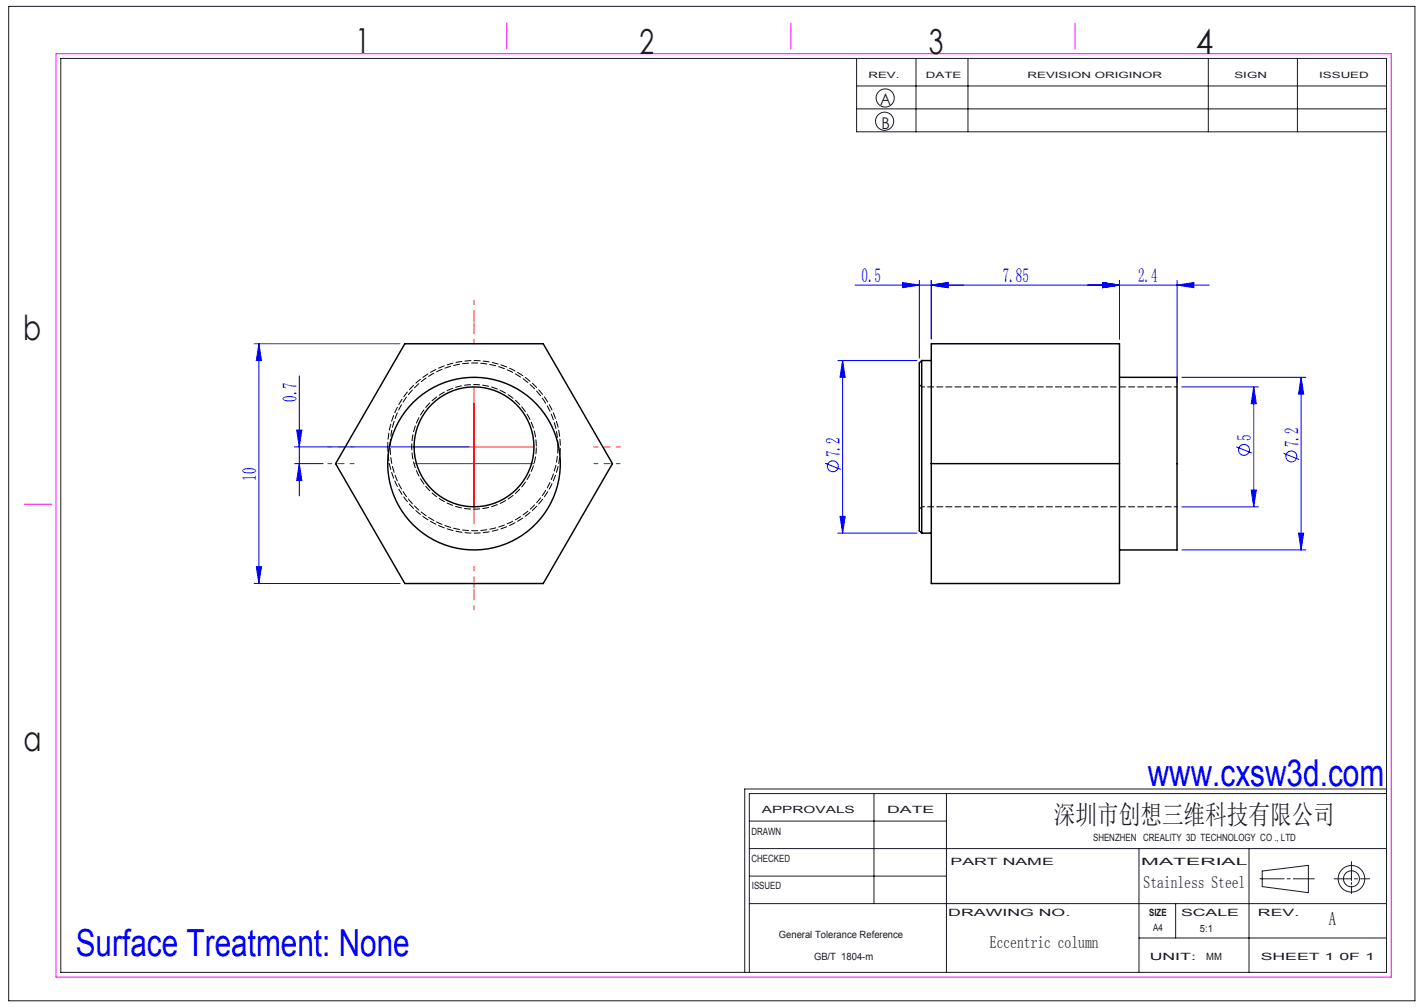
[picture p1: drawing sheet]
<svg xmlns="http://www.w3.org/2000/svg" width="297mm" height="210mm" viewBox="0 0 297 210" stroke-linecap="round" stroke-linejoin="round" font-family="sans-serif">
<g fill="none" stroke="#191924" stroke-width=".21">
<path d="M1.8 1.3h293.3v207.4h-293.3zM12.7 12.2h276.5v190.6h-276.5zM178.7 12.2v15.3h110.5M178.7 17.9h110.5M191.1 12.2v15.3M201.9 12.2v15.3M252 12.2v15.3M270.6 12.2v15.3M178.7 22.7h110.5M156.3 177h132.9M156.3 171.2h41.1M182.3 165.5v22.9"/>
<path d="M197.4 165.5v37.3M237.6 177v25.8M260.5 177v25.8M281.9 179.7v4M289.2 165.5h-132.9v37.3M289.2 164.5h-133.9v38.3M156.3 188.4h132.9M156.3 182.7h41.1M237.6 195.6h51.6M245.2 188.4v7.2M262.8 183.3h5M263.3 181.6l9.6-1.1v5.7l-9.6-1.3z"/>
<path d="M268.5 183.3h.6M269.7 183.3h4.4M278.3 183.3h3.6M281.9 184v.4M281.9 184.8v1.5M282.5 183.3h.6M283.8 183.3h1.9"/>
<circle cx="184.5" cy="25.3" r="1.89"/>
<circle cx="184.6" cy="20.4" r="1.89"/>
<circle cx="281.9" cy="183.3" r="1.67"/>
<circle cx="281.9" cy="183.3" r="2.77"/>
</g>
<path d="M11.7 11.2h278.5v192.6h-278.5zM105.7 4.8v5.4M165 4.8v5.4M224.2 4.8v5.4M5.1 105.1h5.7" fill="none" stroke="#f0f" stroke-width=".21"/>
<g fill="none" stroke="#00f" stroke-width=".21">
<path d="M188.2 58.9l3.5 .6-3.5 .5zM191.7 58.5v16.2M194.2 59.5l3.5-.6v1.1zM194.2 58.5v12.2M230 58.9l3.5 .6-3.5 .5zM233.5 58.5v12.2M245.5 59.5l3.5-.6v1.1zM245.5 58.5v21.2M252.2 59.5h-73.9M53 71.7h30.4M54 71.7l.5 3.5h-1zM54 71.7v50"/>
<path d="M62.4 78.4v25M174.7 75.2h16.5M175.7 75.2v36M175.7 75.2l.6 3.5h-1.1zM246.5 78.7h25.9M271.4 78.7l.5 3.5h-1.1zM271.4 78.7v36M61.4 93.2h36.5M61.4 96.7h6M61.9 89.7h1.1l-.6 3.5zM62.4 96.7l.6 3.5h-1.1zM172.1 96.6l3.2 1.3"/>
<path d="M246.5 80.7h16M257.8 93.2l3.3 1.3M261.5 80.7v25M261.5 80.7l.5 3.5h-1zM267.7 94.5l3.3 1.3M53.5 118.2h1l-.5 3.5zM174.7 111.2h16.5M175.2 107.7h1.1l-.6 3.5zM246.5 105.7h16M246.5 114.7h25.9M261 102.2h1l-.5 3.5zM270.8 111.2h1.1l-.5 3.5z"/>
<path d="M53 121.7h30.4"/>
<circle cx="173.7" cy="97.2" r="1.14"/>
<circle cx="259.5" cy="93.8" r="1.14"/>
<circle cx="269.3" cy="95.2" r="1.14"/>
</g>
<path d="M98.9 71.7v-5.5M98.9 68.2v-5.5M73.9 96.7h-5.5M73.9 93.2h-5.5M123.9 96.7h5.5M123.9 93.2h5.5M98.9 118.2v5.5M98.9 121.7v5.5" fill="none" stroke="#f00" stroke-width=".21" stroke-dasharray="30.5 1.3 1.3 1.3" stroke-dashoffset="29.6"/>
<path d="M86.4 96.7h25M86.4 93.2h25M98.9 80.7v28.5" fill="none" stroke="#f00" stroke-width=".21"/>
<g fill="#00f">
<path d="M188.2 58.9l3.5 .6-3.5 .5zM194.2 59.5l3.5-.6v1.1z"/>
<path d="M194.2 59.5l3.5-.6v1.1zM230 58.9l3.5 .6-3.5 .5zM230 58.9l3.5 .6-3.5 .5zM245.5 59.5l3.5-.6v1.1z"/>
<path d="M54 71.7l.5 3.5h-1zM53.5 118.2h1l-.5 3.5zM61.9 89.7h1.1l-.6 3.5zM62.4 96.7l.6 3.5h-1.1zM261.5 80.7l.5 3.5h-1zM261 102.2h1l-.5 3.5zM175.7 75.2l.6 3.5h-1.1zM175.2 107.7h1.1l-.6 3.5zM271.4 78.7l.5 3.5h-1.1zM270.8 111.2h1.1l-.5 3.5z"/>
</g>
<g fill="none" stroke="#000" stroke-width=".3">
<path d="M84.4 71.7h28.9l14.4 25-14.4 25h-28.9l-14.4-25zM192.2 75.2v36M192.2 75.2l-.5 .5v35l.5 .5M192.2 75.2h2M194.2 71.7h39.3v50h-39.3zM233.5 78.7h12v36h-12M194.2 96.7h39.3M192.2 111.2h2"/>
<circle cx="98.9" cy="96.7" r="18"/>
<circle cx="98.9" cy="93.2" r="12.5"/>
</g>
<path d="M80.9 93.2a18 18 0 0 1 26.6-15.8 18 18 0 0 1 1.1 30.9 18 18 0 0 1-27.7-13.8v-1.3" fill="none" stroke="#000" stroke-width=".21" stroke-dasharray="1.3 .6" stroke-dashoffset=".3"/>
<path d="M116.4 93.2a17.5 17.5 0 0 1-25.9 15.4 17.5 17.5 0 0 1-1.1-30.1 17.5 17.5 0 0 1 26.9 13.4l.1 1.3" fill="none" stroke="#000" stroke-width=".21" stroke-dasharray="1.3 .6"/>
<path d="M111.9 93.2a13 13 0 0 0-19.2-11.5 13 13 0 0 0-1 22.4 13 13 0 0 0 20.1-9.8l.1-1.1" fill="none" stroke="#000" stroke-width=".21" stroke-dasharray="1.3 .6" stroke-dashoffset="-.2"/>
<path d="M192.2 80.7l-.5-.5M191.7 106.2l.5-.5" fill="none" stroke="#000" stroke-width=".21" stroke-dasharray="1.3 .6" stroke-dashoffset=".4"/>
<path d="M245.5 80.7h-53.3M192.2 105.7h53.3" fill="none" stroke="#000" stroke-width=".21" stroke-dasharray="1.3 .6" stroke-dashoffset=".7"/>
<g font-size="7.8" fill="#00f">
<text x="239.4" y="163.9">www.cxsw3d.com</text>
<text x="15.8" y="199.3">Surface Treatment: None</text>
</g>
<g font-size="7.2" fill="#191924">
<text x="74.1" y="11">1</text>
<text x="133.4" y="11.2">2</text>
<text x="193.7" y="11.3">3</text>
<text x="249.4" y="11.3">4</text>
<text x="4.8" y="70.9">b</text>
<text x="4.9" y="156.5">a</text>
</g>
<text font-size="5.6" fill="#191924" x="219.8" y="171.8">深圳市创想三维科技有限公司</text>
<g font-size="4.1" fill="#00f">
<text x="179.7" y="58.9">0.5</text>
<text x="209.1" y="58.9">7.85</text>
<text x="237.4" y="58.9">2.4</text>
<text x="61.8" y="83.8" transform="rotate(-90 61.8 83.8)">0.7</text>
<text x="175.2" y="95.4" transform="rotate(-90 175.2 95.4)">7.2</text>
<text x="260.9" y="91.9" transform="rotate(-90 260.9 91.9)">5</text>
<text x="270.8" y="93.3" transform="rotate(-90 270.8 93.3)">7.2</text>
<text x="53.4" y="100.2" transform="rotate(-90 53.4 100.2)">10</text>
</g>
<text font-size="3.9" fill="#191924" x="277.2" y="193">A</text>
<g font-size="3.5" fill="#191924">
<text x="238.5" y="185.2">Stainless Steel</text>
<text x="206.5" y="197.7">Eccentric column</text>
</g>
<g font-size="3.4" fill="#191924">
<text x="183.6" y="22">A</text>
<text x="183.8" y="27">B</text>
</g>
<g font-size="2.1" fill="#191924">
<text x="158.9" y="169.5">APPROVALS</text>
<text x="185" y="169.5">DATE</text>
<text x="156.7" y="174.2">DRAWN</text>
<text x="156.7" y="179.7">CHECKED</text>
<text x="228" y="175.4">SHENZHEN CREALITY 3D TECHNOLOGY CO ., LTD</text>
<text x="156.8" y="185.4">ISSUED</text>
<text x="198.2" y="180.4">PART NAME</text>
<text x="238" y="180.4">MATERIAL</text>
<text x="197.8" y="191">DRAWING NO.</text>
<text x="239.7" y="191">SIZE</text>
<text x="246.3" y="191">SCALE</text>
<text x="262.4" y="191">REV.</text>
<text x="162.4" y="195.6">General Tolerance Reference</text>
<text x="240.5" y="194.1">A4</text>
<text x="250.3" y="194.3">5:1</text>
<text x="169.8" y="200.2">GB/T 1804-m</text>
<text x="239.8" y="200.2">UNIT:</text>
<text x="251.6" y="200.2">MM</text>
<text x="262.9" y="200.2">SHEET 1 0F 1</text>
</g>
<g font-size="1.8" fill="#191924">
<text x="181.1" y="16.3">REV.</text>
<text x="193.1" y="16.3">DATE</text>
<text x="214.3" y="16.3">REVISION ORIGINOR</text>
<text x="257.5" y="16.3">SIGN</text>
<text x="275.1" y="16.3">ISSUED</text>
</g>
</svg>
